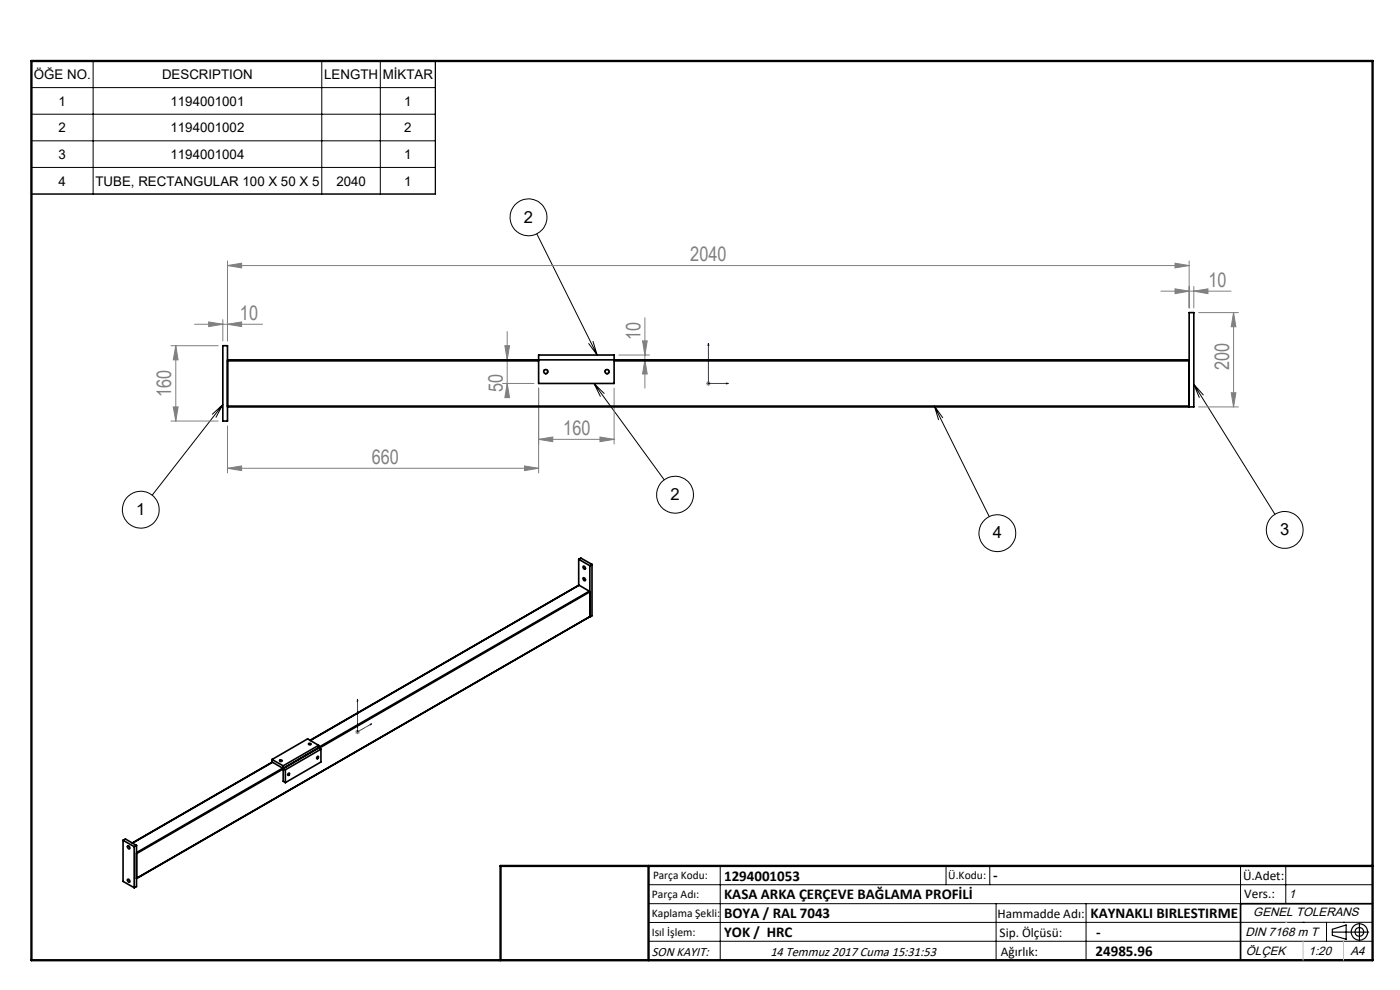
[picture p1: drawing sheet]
<svg xmlns="http://www.w3.org/2000/svg" width="297mm" height="210mm" viewBox="0 0 297 210" stroke-linecap="round" stroke-linejoin="round" font-family="sans-serif">
<g fill="none" stroke="#000" stroke-width=".21">
<path d="M6.7 13h85.7v28.2h-85.7zM6.7 18.6h85.7M19.8 13v28.2M68.3 13v28.2M80.7 13v28.2M6.7 24.2h85.7M6.7 29.9h85.7M6.7 35.5h85.7M113.9 49.6l12.8 25.7M115.3 78.9a.5 .5 0 0 1 .4-.6 .5 .5 0 0 1 .6 .6 .5 .5 0 0 1-.7 .4M124.9 72.9l1.8 2.4M125.8 72.4l.9 2.9"/>
<path d="M128.3 78.9a.48 .48 0 0 1 .4-.6 .48 .48 0 0 1 .6 .6 .48 .48 0 0 1-.6 .4M47.3 85.8l-15 19.2M47.3 85.8l-1.5 2.7M47.3 85.8l-2.3 2.1M126 81.3l14.9 20.5M126 81.3l2.2 2.2M126 81.3l1.4 2.8M198.2 86.1l11.7 23.5M198.2 86.1l1.8 2.5M198.2 86.1l.9 2.9M253.3 81.5l17.2 27.6M253.3 81.5l2 2.3"/>
<path d="M253.3 81.5l1.1 2.8M137.6 187.7h153.6M137.6 191.7h153.6M137.6 199.7h153.6M152.8 183.7v20M200.7 183.7v4M210 183.7v4M211.3 191.7v12M230.4 191.7v12M263.2 183.7v20M272.8 183.7v8M276.4 195.6h.1"/>
<path d="M281.4 195.6v4.1M285 195.6h.1M291.2 195.6l-153.6 .1"/>
<circle cx="112.1" cy="46.1" r="3.9"/>
<circle cx="29.9" cy="108.1" r="3.9"/>
<circle cx="143.2" cy="104.9" r="3.9"/>
<circle cx="211.6" cy="113.1" r="3.9"/>
<circle cx="272.6" cy="112.4" r="3.9"/>
</g>
<g fill="none" stroke="#000" stroke-width=".25">
<path d="M282.6 197.7h7.8M282.6 197.1l3-.9v3l-3-.8zM288.4 195.8v3.8M106.2 203.7h185"/>
<circle cx="288.4" cy="197.7" r="1.74"/>
<circle cx="288.4" cy="197.7" r=".93"/>
</g>
<path d="M150.3 72.8l.1 .5h-.2zM150.3 72.8v8.5h4.2M154.1 81.2l.4 .1-.4 .1zM75.8 148.3l.1 .4h-.1zM75.8 148.3v6.9l3-1.7M78.6 153.6l.2-.1-.2 .3z" fill="none" stroke="#00f" stroke-width=".21"/>
<g fill="none" stroke="#808080" stroke-width=".21">
<path d="M48.3 56.3l3-.5v1zM48.3 55.3v17M48.3 56.3h204M249.3 55.8l3 .5-3 .5zM252.3 55.3v10M36.3 73.3h10M37.3 73.3l.5 3h-1zM37.3 73.3v16M41.3 68.8h14.4M44.3 68.3l3 .5-3 .5zM47.3 67.8v4.5M48.3 68.8l3-.5v1z"/>
<path d="M106.6 76.3h6.7M107.1 73.3h1l-.5 3zM107.6 70.3v13.9M131.3 75.3h6.5M136.3 72.3h1l-.5 3zM136.8 67.4v14.9M136.8 76.3l.5 3h-1zM246.3 61.8h14.9M249.3 61.3l3 .5-3 .5zM253.3 61.8l3-.5v1zM253.3 60.8v4.5M254.3 66.3h8.4"/>
<path d="M261.7 66.3v20M261.7 66.3l.5 3h-1zM36.3 89.3h10M36.8 86.3h1l-.5 3zM48.3 99.3l3-.5v1zM48.3 90.3v10M48.3 99.3h66M106.6 81.3h6.7M107.6 81.3l.5 3h-1zM111.3 98.8l3 .5-3 .5zM114.3 93.2l3-.5v1zM114.3 82.3v18"/>
<path d="M114.3 93.2h16M127.3 92.7l3 .5-3 .5zM130.3 82.3v11.9M149.8 81.3h1M149.9 81l.7 .7M150.3 80.8v1M150.6 81l-.7 .7M254.3 86.3h8.4M261.2 83.3h1l-.5 3zM75.4 155.2h.9M75.5 154.9l.7 .7M75.8 154.8v.9"/>
<path d="M76.2 154.9l-.7 .7"/>
</g>
<path d="M291.2 191.7h-28v12" fill="none" stroke="#000" stroke-width=".35"/>
<path d="M6.7 12.9h284.5v190.8h-284.5zM137.6 183.7v20M291.2 183.7h-185v20" fill="none" stroke="#000" stroke-width=".5"/>
<path d="M276.4 199.7v4M285 199.7v4" fill="none" stroke="#c0c0c0" stroke-width=".21"/>
<path d="M272.8 195.6h.1" fill="none" stroke="#c0c0c0" stroke-width=".25"/>
<g fill="#00f">
<path d="M154.1 81.2l.4 .1-.4 .1zM150.3 72.8l.1 .5h-.2z"/>
<path d="M78.6 153.6l.2-.1-.2 .3zM75.8 148.3l.1 .4h-.1z"/>
</g>
<g fill="#808080">
<path d="M249.3 55.8l3 .5-3 .5zM48.3 56.3l3-.5v1zM111.3 98.8l3 .5-3 .5zM48.3 99.3l3-.5v1zM127.3 92.7l3 .5-3 .5zM114.3 93.2l3-.5v1zM253.3 61.8l3-.5v1zM249.3 61.3l3 .5-3 .5z"/>
<path d="M44.3 68.3l3 .5-3 .5zM48.3 68.8l3-.5v1z"/>
<path d="M37.3 73.3l.5 3h-1zM36.8 86.3h1l-.5 3zM107.1 73.3h1l-.5 3zM107.6 81.3l.5 3h-1zM136.3 72.3h1l-.5 3zM136.8 76.3l.5 3h-1zM261.7 66.3l.5 3h-1zM261.2 83.3h1l-.5 3z"/>
</g>
<g fill="none" stroke="#000" stroke-width=".35">
<path d="M47.3 73.3h1v16h-1zM48.3 76.3h204M48.3 76.5h66M114.3 75.3h16v6h-16zM130.3 76.5h122M48.3 86.3h205v-20h-1v20M48.3 86.1h204M122.8 118.6l.4-.2 2.4 1.3M122.8 118.6l2.3 1.4M122.8 118.6v5.6M125.6 119.7l-.5 .3M125.6 119.7v10.9l-.5 .3"/>
<path d="M122.8 124.1h.1M122.8 124.1l-57 32.9M122.8 124.1l2.2 1.3M122.8 124.1l-57 33M123.7 120.1h.2l.3 .3a.25 .25 0 0 1-.2 .4 .25 .25 0 0 1-.3-.4zM123.7 122.6a.32 .32 0 0 1 .5 .2 .32 .32 0 0 1-.3 .4zM125 125.4l.1 .1-57.4 33.2M125 125.4l-57.4 33.1M125.1 130.9h.1M125.1 120v10.9M65.4 157.8l.3-.1a.19 .19 0 0 1 .2 0 .19 .19 0 0 1 0 .3h-.2zM67.6 158.1l-7.5 4.3"/>
<path d="M67.6 158.1v.5M67.6 158.6l-7.5 4.4M67.6 158.1l-2.3-1.4-7.6 4.4M67.6 158.6l.5 .3M68.1 158.9l-7.6 4.4M68.1 158.9v2.7l-7.6 4.4M26.1 178.3l2.4 1.3M26.1 178.3v8.7l2.4 1.3M26.1 178.3l.5-.3 2.4 1.3M27.1 179.4a.32 .32 0 0 1 .4 .2 .32 .32 0 0 1-.2 .4l-.2-.2zM28.5 179.6v8.7M29 179.3v8.8l-.5 .2"/>
<path d="M29 179.3l-.5 .3M57.7 161.1v.5l2.4 1.4M57.7 161.1l2.4 1.3M57.7 161.7l-29.7 17.1M57.8 161.7l-29.7 17.1M59.4 161.2h.3a.16 .16 0 0 1 .2 .2 .16 .16 0 0 1-.2 .1 .21 .21 0 0 1-.3 0 .21 .21 0 0 1 0-.3zM60 162.9l-31 18M60.1 162.4v3.3l.4 .3M60.1 163l.4 .3M60.1 163.1l-31.1 18M60.5 163.3v2.7M61.1 164.1l.1-.1a.19 .19 0 0 1 .2 .3 .2 .2 0 0 1-.4 0z"/>
<path d="M67.3 160.5a.21 .21 0 0 1 .2 .3 .21 .21 0 0 1-.3 0zM27.1 186.5l.3 .1a.3 .3 0 0 1 .2 .3 .3 .3 0 0 1-.4 .3 .3 .3 0 0 1-.1-.4zM29 186.3l96.1-55.5-96.1 55.6"/>
<circle cx="115.8" cy="78.8" r=".43"/>
<circle cx="128.8" cy="78.8" r=".43"/>
</g>
<g font-size="4.2" fill="#808080">
<text x="146.4" y="55.4">2040</text>
<text x="256.4" y="60.8">10</text>
<text x="50.9" y="67.8">10</text>
<text x="135.9" y="72.2" transform="rotate(-90 135.9 72.2)">10</text>
<text x="106.7" y="83.2" transform="rotate(-90 106.7 83.2)">50</text>
<text x="260.8" y="78.5" transform="rotate(-90 260.8 78.5)">200</text>
<text x="36.3" y="84.2" transform="rotate(-90 36.3 84.2)">160</text>
<text x="119.5" y="92.2">160</text>
<text x="78.9" y="98.4">660</text>
</g>
<g font-size="3.5">
<text x="111.2" y="47.2">2</text>
<text x="142.2" y="106.1">2</text>
<text x="28.9" y="109.2">1</text>
<text x="271.6" y="113.5">3</text>
<text x="210.6" y="114.2">4</text>
</g>
<g font-size="3.2">
<text x="153.6" y="186.8">1294001053</text>
<text x="153.6" y="190.8">KASA ARKA ÇERÇEVE BAĞLAMA PROFİLİ</text>
<text x="210.7" y="186.6">-</text>
<text x="153.6" y="194.8">BOYA / RAL 7043</text>
<text x="231.4" y="194.8">KAYNAKLI BIRLESTIRME</text>
<text x="153.6" y="198.8">YOK / HRC</text>
<text x="232.4" y="202.8">24985.96</text>
<text x="232.5" y="198.8">-</text>
</g>
<g font-size="2.8">
<text x="7.2" y="16.8">ÖĞE NO.</text>
<text x="34.4" y="16.8">DESCRIPTION</text>
<text x="68.8" y="16.8">LENGTH</text>
<text x="81.2" y="16.8">MİKTAR</text>
<text x="12.4" y="22.4">1</text>
<text x="36.2" y="22.4">1194001001</text>
<text x="85.8" y="22.4">1</text>
<text x="12.4" y="28.1">2</text>
<text x="36.2" y="28.1">1194001002</text>
<text x="85.8" y="28.1">2</text>
<text x="12.4" y="33.7">3</text>
<text x="36.2" y="33.7">1194001004</text>
<text x="85.8" y="33.7">1</text>
<text x="12.4" y="39.4">4</text>
<text x="20.3" y="39.4">TUBE, RECTANGULAR 100 X 50 X 5</text>
<text x="71.4" y="39.4">2040</text>
<text x="85.8" y="39.4">1</text>
<text x="263.7" y="186.7">Ü.Adet:</text>
<text x="263.9" y="190.5">Vers.:</text>
<text x="211.6" y="194.8">Hammadde Adı:</text>
<text x="138.3" y="202.8">SON KAYIT:</text>
<text x="163.4" y="202.8">14 Temmuz 2017 Cuma 15:31:53</text>
<text x="212.1" y="198.7">Sip. Ölçüsü:</text>
<text x="212.3" y="202.7">Ağırlık:</text>
</g>
<g font-size="2.6">
<text x="273.4" y="190.4">1</text>
<text x="265.9" y="194.4">GENEL TOLERANS</text>
<text x="264.2" y="198.5">DIN 7168 m T</text>
<text x="264.3" y="202.6">ÖLÇEK</text>
<text x="277.6" y="202.6">1:20</text>
<text x="286.5" y="202.6">A4</text>
</g>
<g font-size="2.5">
<text x="138.3" y="190.5">Parça Adı:</text>
<text x="138.5" y="186.5">Parça Kodu:</text>
<text x="201.2" y="186.5">Ü.Kodu:</text>
<text x="138.3" y="194.5">Kaplama Şekli:</text>
<text x="138.3" y="198.6">Isıl İşlem:</text>
</g>
</svg>
